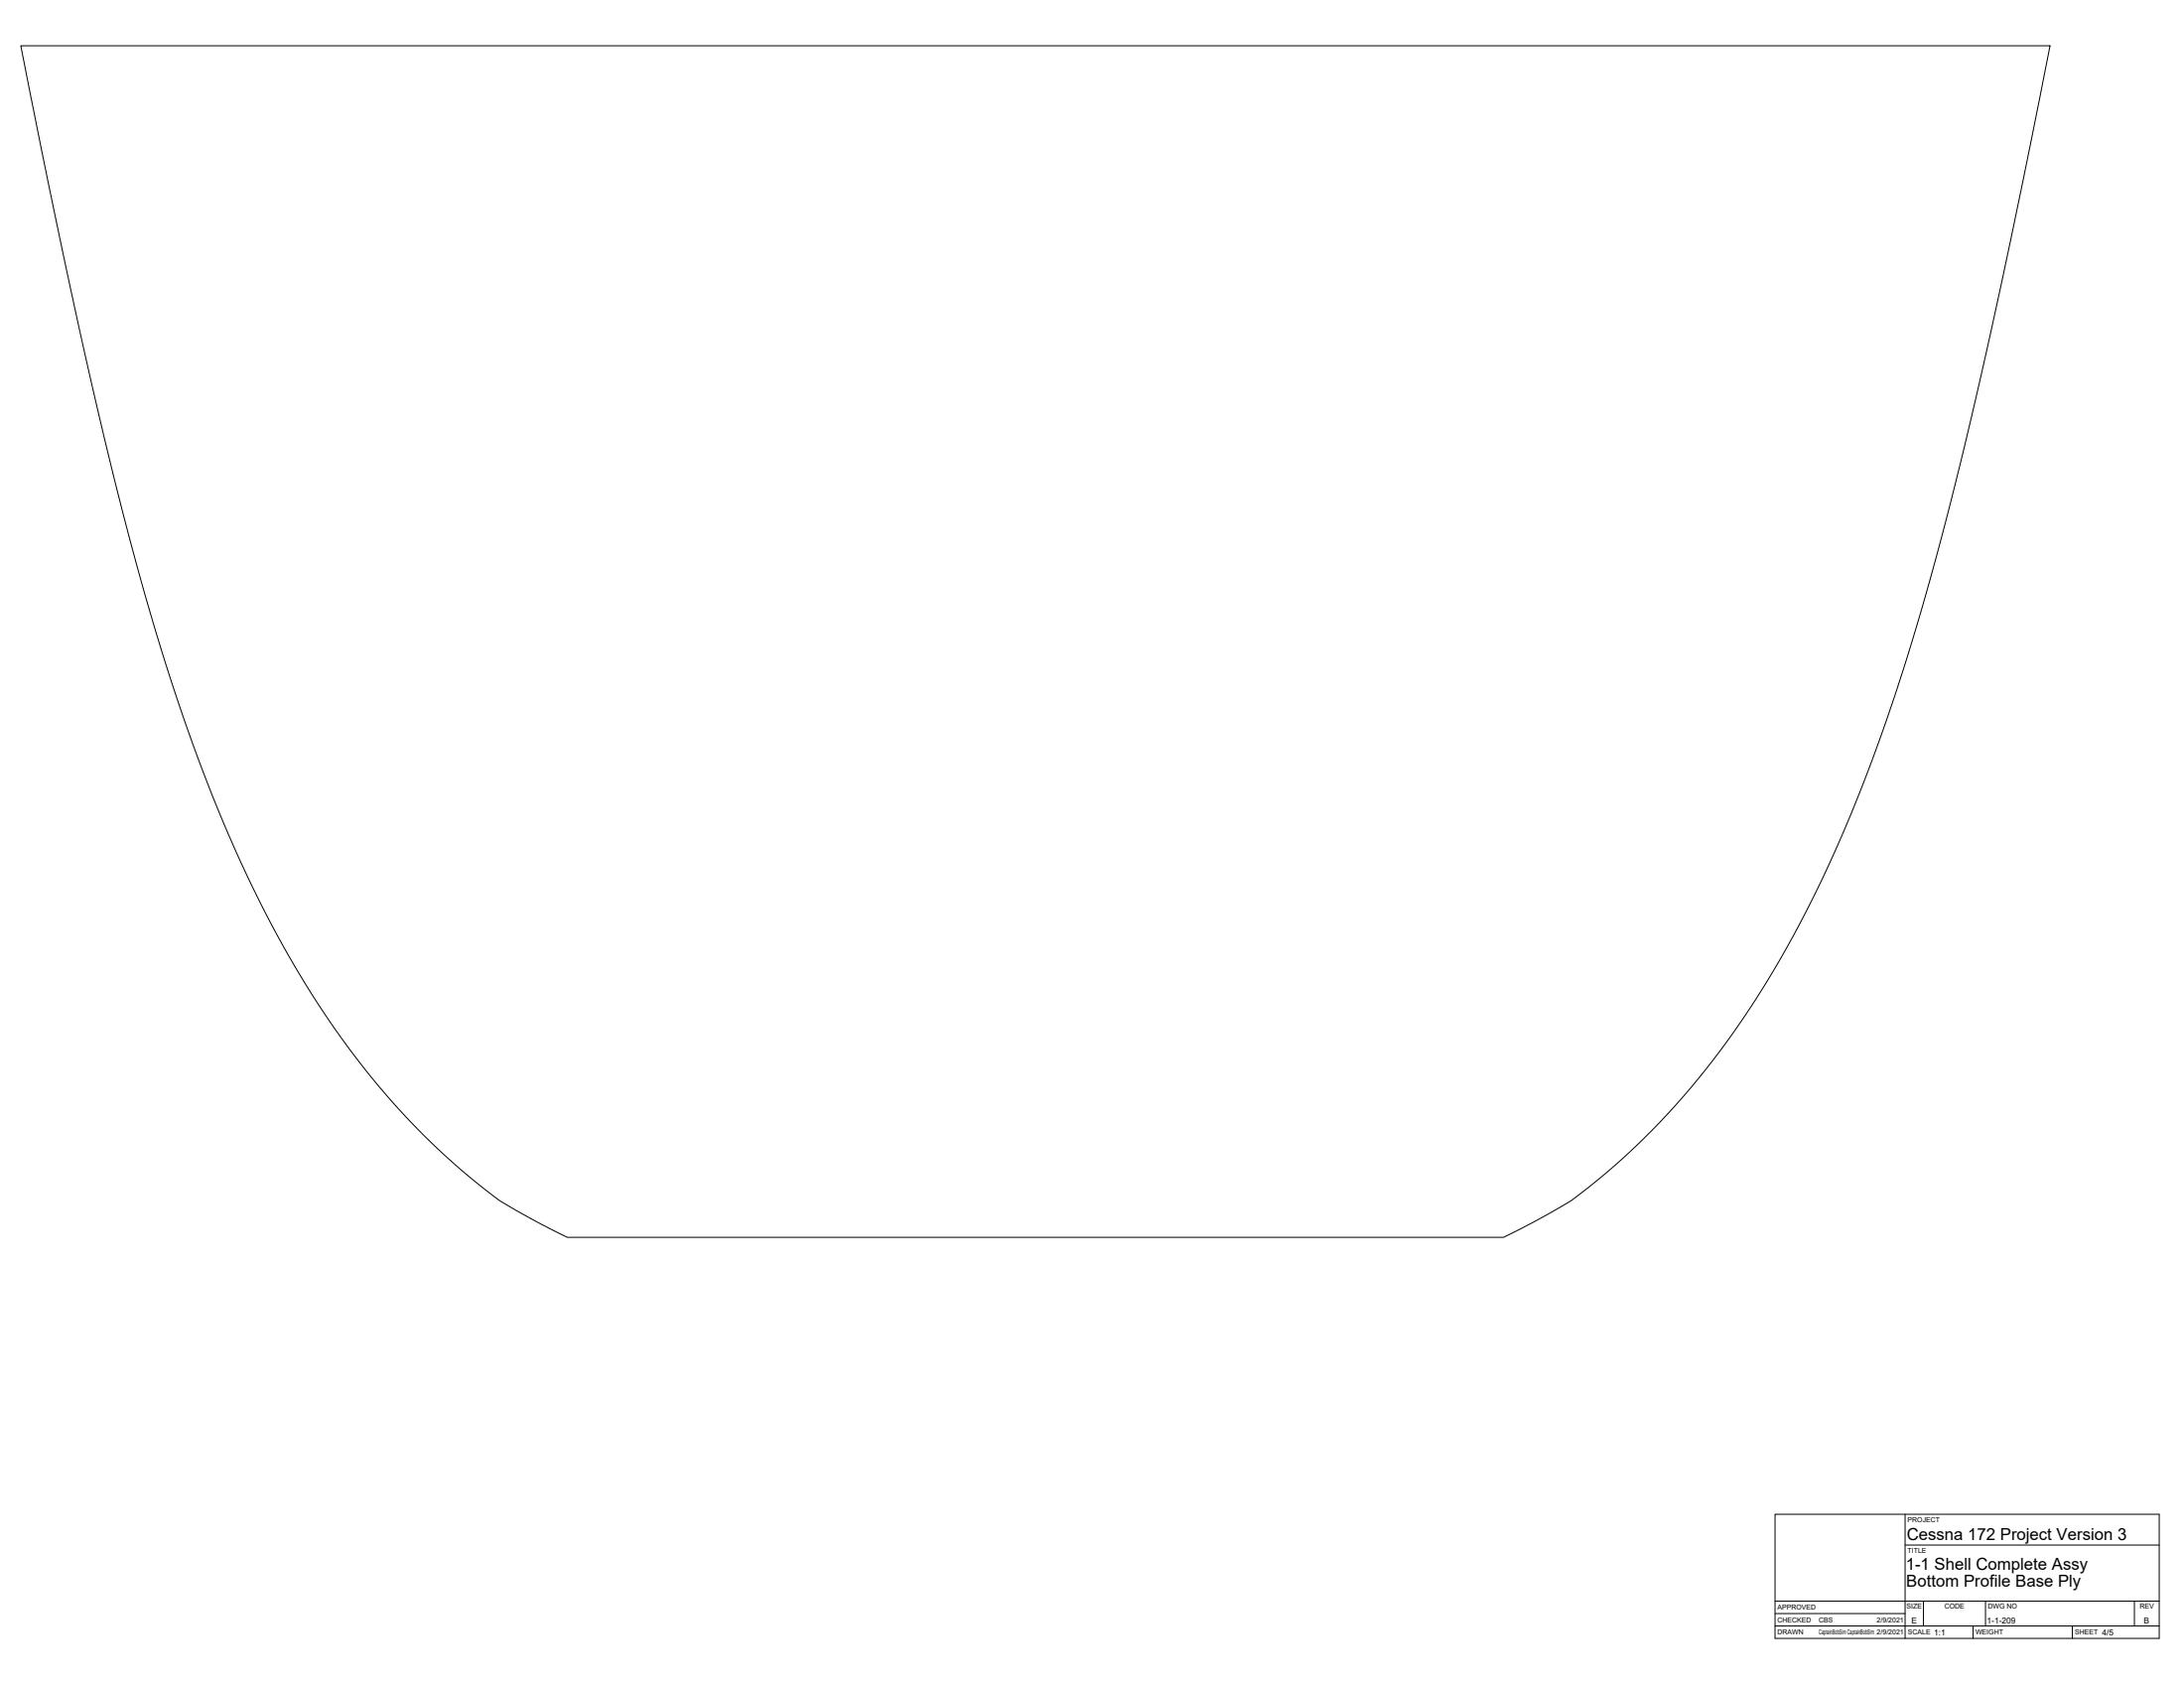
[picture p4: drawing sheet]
<svg xmlns="http://www.w3.org/2000/svg" width="1118mm" height="864mm" viewBox="0 0 1118 864" stroke-linecap="round" stroke-linejoin="round" font-family="sans-serif">
<!-- layer: Visible -->
<path d="M11 23h1038l-17 83-16 75-12 54-15 56a899 899 0 0 1-69 184 410 410 0 0 1-107 132l-11 9-33 17h-479l-20-10a210 210 0 0 1-51-40l-21-22-22-28a599 599 0 0 1-78-153 1803 1803 0 0 1-60-226z" fill="none" stroke="#000" stroke-width=".51"/>
<!-- layer: Titleblock -->
<path d="M908 775h197v63h-197zM975 775v63M975 790h130M908 819h197M984 819v13M1016 819v13M1092 819v13M908 832h197M908 826h67M1010 832v6M1060 832v6" fill="none" stroke="#000" stroke-width=".51"/>
<g font-size="8.5">
<text x="976" y="788">Cessna 172 Project Version 3</text>
<text x="975" y="803">1-1 Shell Complete Assy</text>
<text x="976" y="812">Bottom Profile Base Ply</text>
</g>
<g font-size="4.3">
<text x="978" y="831">E</text>
<text x="1017" y="831">1-1-209</text>
<text x="1097" y="831">B</text>
<text x="990" y="837">1:1</text>
<text x="1076" y="837">4/5</text>
</g>
<g font-size="3.5">
<text x="976" y="779">PROJECT</text>
<text x="976" y="794">TITLE</text>
<text x="910" y="824">APPROVED</text>
<text x="976" y="823">SIZE</text>
<text x="995" y="823">CODE</text>
<text x="1017" y="823">DWG NO</text>
<text x="1095" y="823">REV</text>
<text x="910" y="830">CHECKED</text>
<text x="931" y="830">CBS</text>
<text x="960" y="830">2/9/2021</text>
<text x="910" y="836">DRAWN</text>
<text x="931" y="836">CaptainBobSim CaptainBobSim 2/9/2021</text>
<text x="976" y="836">SCALE</text>
<text x="1011" y="836">WEIGHT</text>
<text x="1062" y="836">SHEET</text>
</g>
</svg>
